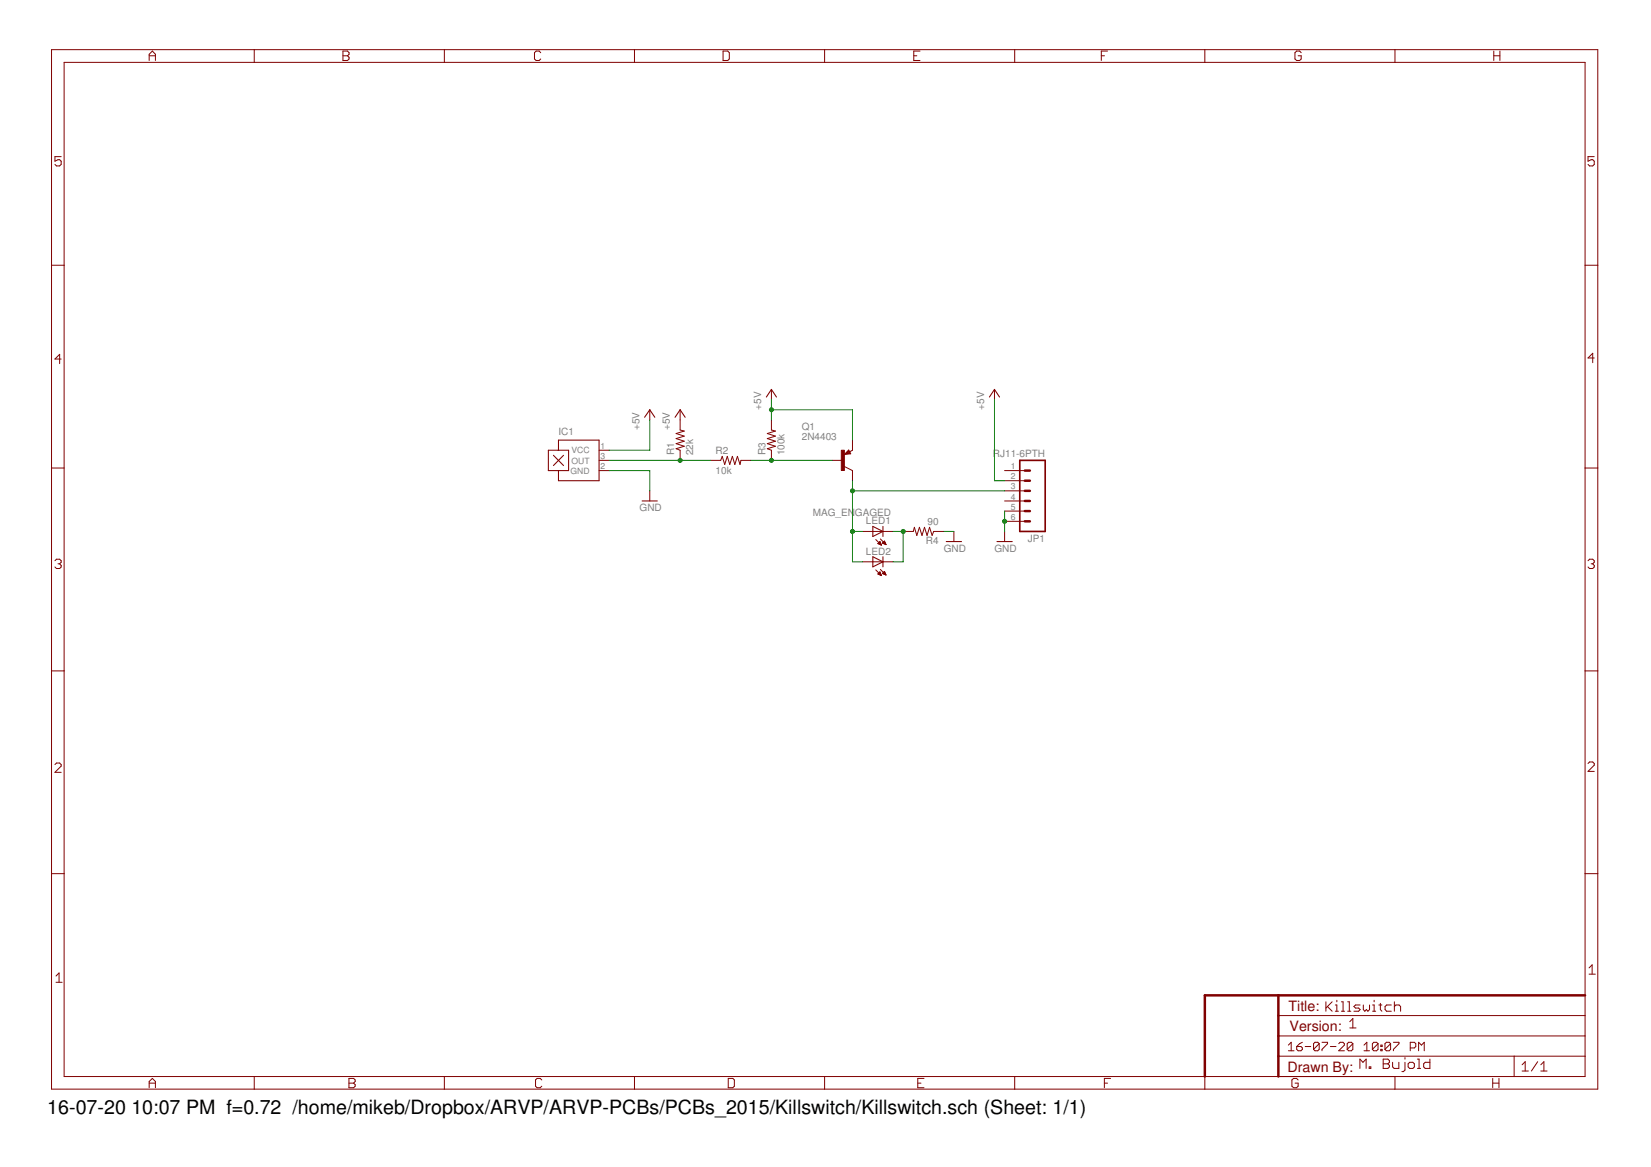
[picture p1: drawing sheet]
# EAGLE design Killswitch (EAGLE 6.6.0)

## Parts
IC1  A1384UA  [SIP3-UA]
JP1  RJ11-6PTH  [RJ11-6]
LED1  MAG_ENGAGED  LEDCHIPLED_1206  [CHIPLED_1206]
LED2  LED3MM  [LED3MM]
Q1  2N4403  2N3906  [TO92]
R1  22k  RESISTOR1206  [1206]
R2  10k  RESISTOR1206  [1206]
R3  100k  RESISTOR1206  [1206]
R4  90  RESISTOR1206  [1206]

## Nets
+5V: IC1.1(VCC) JP1.2 Q1.3(E) R1.2 R3.2
GND: IC1.2(GND) JP1.5 JP1.6 R4.1
N$1: IC1.3(OUT) R1.1 R2.1
N$2: Q1.2(B) R2.2 R3.1
N$3: LED1.C LED2.K(C) R4.2
N$4: JP1.3 LED1.A LED2.A Q1.1(C)
Unconnected: JP1.1 JP1.4

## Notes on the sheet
- 1
- M. Bujold

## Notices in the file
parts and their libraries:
SparkFun-Passives: Licensing: CC v3.0 Share-Alike You are welcome to use this library for commercial purposes.
